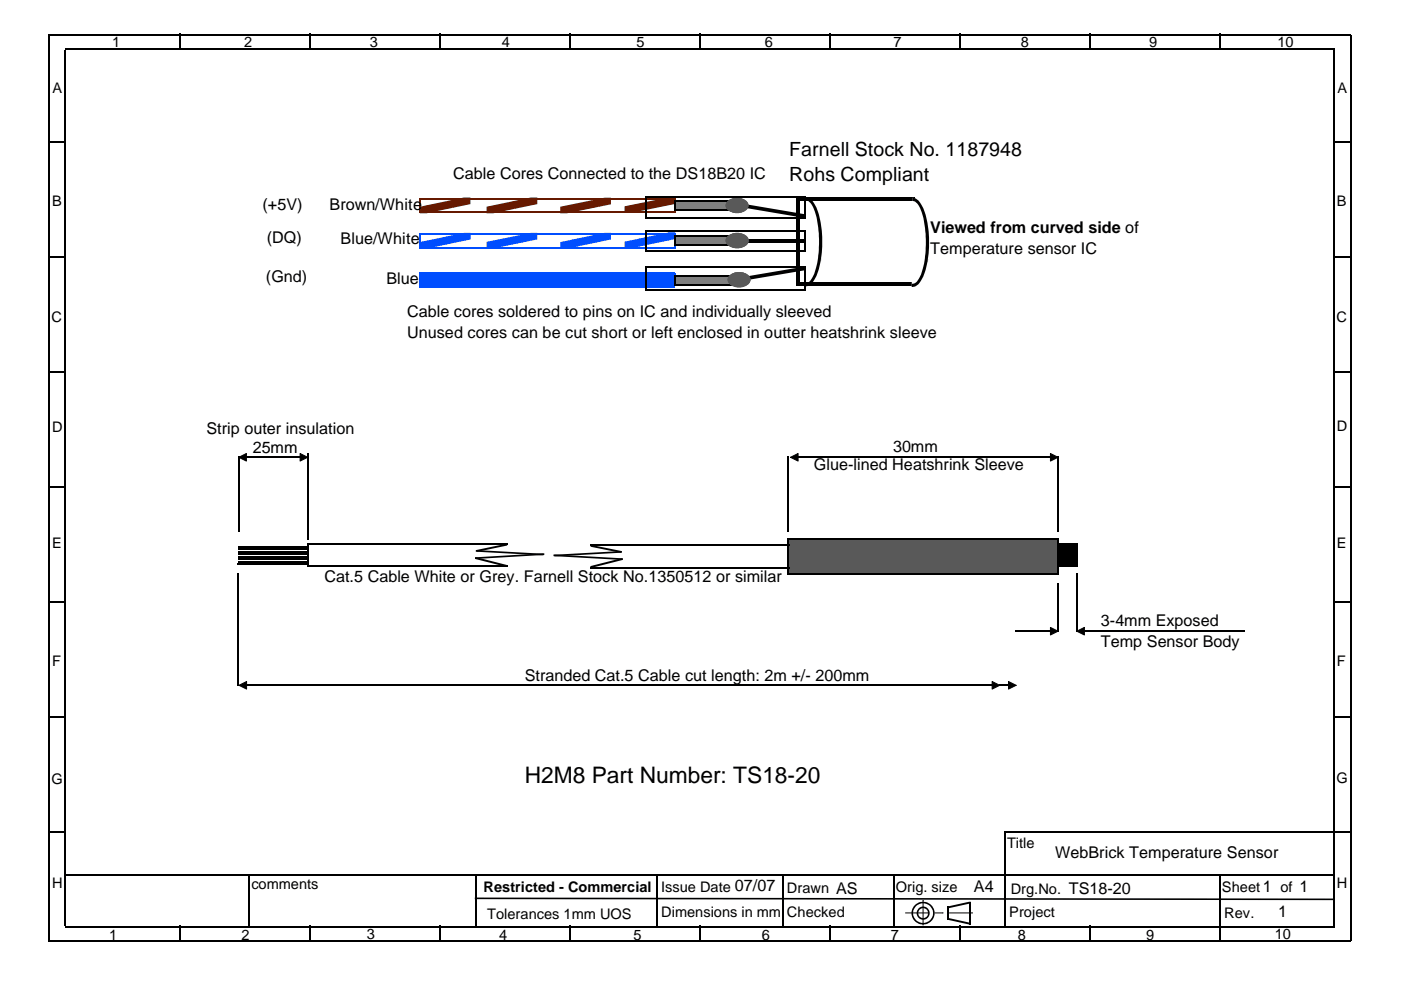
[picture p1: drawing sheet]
<svg xmlns="http://www.w3.org/2000/svg" width="297mm" height="210mm" viewBox="0 0 297 210" stroke-linecap="round" stroke-linejoin="round" font-family="sans-serif">
<g fill="none" stroke="#000" stroke-width=".34">
<path d="M10.3 7.3h276.2M10.5 7.5v191.9M13.7 10.5h269.3M13.9 10.6v185.7M38.1 7.2v3.4M65.7 7.2v3.4M93.2 7.2v3.4M120.8 7.2v3.4M148.4 7.2v3.4M175.9 7.2v3.4M203.5 7.2v3.4M231.1 7.2v3.4"/>
<path d="M258.6 7.2v3.4M282.8 10.6v185.7M286.3 7.5v191.9M10.3 30.2h3.8M282.7 30.1h3.8M10.3 54.5h3.8M282.7 54.5h3.8M10.3 79h3.8M282.7 78.9h3.8M10.3 103.3h3.8M282.7 103.3h3.8M10.3 127.7h3.8"/>
<path d="M282.7 127.6h3.8M10.3 152.1h3.8M282.7 152h3.8M10.3 176.5h3.8M212.9 176.5h70.1M213.1 176.3v20.3M282.7 176.4h3.8M10.3 199.6h276.2M13.7 196.4h269.3M13.7 185.6h269.3M38.2 196.3v3.4M52.8 185.3v11.4"/>
<path d="M65.8 196.3v3.4M93.3 196.3v3.4M100.8 185.4v11.2M120.9 196.3v3.4M139.4 185.4v11.2M148.5 196.3v3.4M166.1 185.4v11.2M176 196.3v3.4M189.5 185.4v11.2M201 192.2v2.8M203.6 196.3v3.4M205.7 191.2v4.8"/>
<path d="M231.1 196.3v3.4M258.7 185.4v11.2M258.7 196.3v3.4"/>
</g>
<path d="M154.9 50.9h16.3v.6h-16.3zM155.8 43h.7l14 2.4v.7h-.7l-14-2.4zM155.8 59l14-2.3h.7v.6l-14 2.4h-.7zM100.7 190.3l182.3 .2v.4l-182.3-.3zM200.9 194.7l4.9 1v.3l-4.9-1zM200.9 192.2l4.9-1v.3l-4.6 1h-.3z" fill="#000"/>
<g fill="#000">
<path d="M193.3 193.6a2.44 2.44 0 0 1 4.8 0 2.44 2.44 0 0 1-4.8 0zM193.6 193.6a2.1 2.1 0 0 1 4.2 0 2.1 2.1 0 0 1-4.2 0z" fill-rule="evenodd"/>
<path d="M194.4 193.6a1.39 1.39 0 0 1 2.7 0 1.39 1.39 0 0 1-2.7 0zM194.7 193.6a1.06 1.06 0 0 1 2.1 0 1.06 1.06 0 0 1-2.1 0z" fill-rule="evenodd"/>
</g>
<path d="M192 193.6h4.8M195.7 190.9v5.2M198.2 193.6h1.7M201.3 193.6h4.9" fill="none" stroke="#000" stroke-width=".21"/>
<path d="M88.9 42.1h54.3M88.9 45h54.3M89.1 42.3v2.5M143 42.3v2.5" fill="none" stroke="#661900" stroke-width=".34"/>
<g fill="#661900">
<path d="M103.2 43.8l9.3-1.9h1.4v1.4l-9.3 1.9h-1.4z"/>
<path d="M89 43.8l9.3-1.9h1.4v1.4l-9.3 1.9h-1.4z"/>
<path d="M118.8 43.8l9.3-1.9h1.4v1.4l-9.3 1.9h-1.4z"/>
<path d="M132.4 43.7l9.4-1.9h1.4v1.4l-9.4 1.9h-1.4z"/>
</g>
<path d="M142.9 42.5h13.4v2.2h-13.4z" fill="#7f7f7f"/>
<path d="M142.9 42.6h13.4M142.9 44.5h13.4" fill="none" stroke="#000" stroke-width=".34"/>
<path d="M142.9 42.8h.3v1.6h-.3zM156 42.8h.3v1.6h-.3z" fill="#000"/>
<path d="M88.9 49.6h54.3M88.9 52.5h54.3M89.1 49.8v2.5M143 49.8v2.5" fill="none" stroke="#004eff" stroke-width=".34"/>
<g fill="#004eff">
<path d="M103.2 51.3l9.3-1.9h1.4v1.4l-9.3 1.9h-1.4z"/>
<path d="M89 51.3l9.4-1.9h1.4v1.4l-9.4 1.9h-1.4z"/>
<path d="M118.8 51.3l9.3-1.9h1.4v1.4l-9.3 1.9h-1.4z"/>
<path d="M132.4 51.2l9.4-1.9h1.4v1.4l-9.4 1.9h-1.4z"/>
</g>
<path d="M142.9 49.9h13.4v2.3h-13.4z" fill="#7f7f7f"/>
<path d="M142.9 50.1h13.4M142.9 52h13.4" fill="none" stroke="#000" stroke-width=".34"/>
<path d="M142.9 50.3h.3v1.6h-.3zM156 50.3h.3v1.6h-.3z" fill="#000"/>
<path d="M88.9 57.7h54.3v3.3h-54.3z" fill="#004eff"/>
<path d="M88.9 57.9h54.3M89.1 58.1v2.5M143 58.1v2.5M88.9 60.8h54.3" fill="none" stroke="#004eff" stroke-width=".34"/>
<path d="M142.9 58.3h13.4v2.2h-13.4z" fill="#7f7f7f"/>
<path d="M142.9 58.4h13.4M142.9 60.3h13.4" fill="none" stroke="#000" stroke-width=".34"/>
<path d="M142.9 58.6h.3v1.6h-.3zM156 58.6h.3v1.6h-.3z" fill="#000"/>
<path d="M170.9 41.8a2.49 2.49 0 0 1 1.8 1.4 19.9 19.9 0 0 1 1.4 11.6 8 8 0 0 1-2.5 5.7l-1 .2 .3-9.4z" fill-rule="evenodd" fill="#fff"/>
<path d="M169 41.8h1.8v.6h-1.8zM170.1 41.8h23.8v.6h-23.8zM170.9 41.8a2.49 2.49 0 0 1 1.8 1.4 19.9 19.9 0 0 1 1.4 11.6 8 8 0 0 1-2.5 5.7l-1 .2v-.7a1.72 1.72 0 0 0 1.7-1.3 21.2 21.2 0 0 0 1-11.5 6.3 6.3 0 0 0-2.1-4.6l-.3-.1zM169 60h2v.6h-2zM169 41.8h.6v18.8h-.6zM170.3 60h23.6v.6h-23.6z" fill="#000"/>
<path d="M193.5 41.9a2.49 2.49 0 0 1 1.8 1.5 19.9 19.9 0 0 1 1.4 11.5 8 8 0 0 1-2.5 5.7l-.9 .2 .2-9.4z" fill-rule="evenodd" fill="#fff"/>
<path d="M193.5 41.9a2.49 2.49 0 0 1 1.8 1.5 19.9 19.9 0 0 1 1.4 11.5 8 8 0 0 1-2.5 5.7l-.9 .2v-.6a1.72 1.72 0 0 0 1.6-1.3 21.2 21.2 0 0 0 1.1-11.6 6.3 6.3 0 0 0-2.1-4.6l-.4-.1z" fill="#000"/>
<g fill="#595959">
<path d="M154.2 42.7l.1-.1a2.8 2.8 0 0 1 2-.7v1.7v-1.7a2.97 2.97 0 0 1 2.2 1l.2 .5-.2 .9a2.49 2.49 0 0 1-1.7 .8l-.2 .1a2.92 2.92 0 0 1-2.4-.8l-.4-.7v-.3z" fill-rule="evenodd"/>
<path d="M154.2 42.7l.1-.1a3.2 3.2 0 0 1 3.1-.5l.8 .5 .3 .3 .2 .8-.2 .6a2.49 2.49 0 0 1-1.7 .8l-.2 .1a2.92 2.92 0 0 1-2.4-.8l-.4-.7v-.3zM154.5 42.8a2.88 2.88 0 0 1 3.7 .2v.1a1.01 1.01 0 0 1-.7 1.5l-1.5 .2-1.1-.3a.98 .98 0 0 1-.6-1.4z" fill-rule="evenodd"/>
<path d="M154.2 50.2l.1-.2a2.8 2.8 0 0 1 2-.6v1.6v-1.6a2.97 2.97 0 0 1 2.2 .9l.2 .5-.2 .9a3.1 3.1 0 0 1-2.5 .9h-.2a2.49 2.49 0 0 1-1.7-.9l-.3-.9z" fill-rule="evenodd"/>
<path d="M154.2 50.2l.1-.2a3.3 3.3 0 0 1 3.3-.4l1 .8 .1 .8-.2 .5a3.1 3.1 0 0 1-2.5 .9h-.2a2.49 2.49 0 0 1-1.7-.9l-.3-.9zM154.4 50.4l.5-.4a3.2 3.2 0 0 1 2.9 .1 1 1 0 0 1 .6 1 1 1 0 0 1-.8 .9 3.1 3.1 0 0 1-2.9-.1l-.1-.1a.91 .91 0 0 1-.2-1.4z" fill-rule="evenodd"/>
<path d="M154.6 58.5l.2-.2a2.8 2.8 0 0 1 1.9-.6v1.6v-1.6a2.97 2.97 0 0 1 2.2 .9l.2 .5-.2 .9a2.49 2.49 0 0 1-1.7 .9h-.1a2.92 2.92 0 0 1-2.5-.8l-.3-.6v-.4z" fill-rule="evenodd"/>
<path d="M154.6 58.5l.2-.2a3.2 3.2 0 0 1 3-.4l.8 .4 .4 .4 .1 .8-.2 .5a2.49 2.49 0 0 1-1.7 .9h-.1a2.92 2.92 0 0 1-2.5-.8l-.3-.6v-.4zM154.9 58.6a2.88 2.88 0 0 1 3.7 .1v.1a1.01 1.01 0 0 1-.7 1.5l-1.5 .3-1-.3a.98 .98 0 0 1-.6-1.5z" fill-rule="evenodd"/>
</g>
<path d="M167 114.1h57.5v7.8h-57.5z" fill="#595959"/>
<g fill="none" stroke="#000" stroke-width=".34">
<path d="M136.8 56.6h34M136.8 48.9h34M136.8 53.3h34M136.8 41.8h34M136.8 46.1h34M136.9 41.9v4M136.9 49.1v4M136.9 56.7v4.7M170.6 41.9v4M170.6 49.1v4M170.6 56.7v4.7M136.8 61.6h34"/>
<path d="M50.6 96.8v15.9M51.9 97h12.1M65.2 96.1v18.3M167.2 96.8v15.9M168.9 97h54.2M224.3 96.8v15.9M50.4 119.6h14.9M50.5 115.9h14.9M50.5 116.4h14.9M50.5 116.9h14.9M50.5 117.4h14.9M50.5 118h14.9"/>
<path d="M50.5 118.5h14.9M50.5 119.1h14.9M65.2 115.2v5M65.4 115.4h42.2M125.1 115.6h42.2M167 114.2h57.5M167.2 114.4v7.2M224.2 115.4h4.3M224.3 114.4v7.2M228.3 115.6v4.3M50.5 121.6v23.9M65.4 120.1h42.2"/>
<path d="M125.1 120.3h42.3M167 121.7h57.5M215.3 133.8h7.8M224.2 120.1h4.3M224.3 123.6v10.4M228.3 121.6v12.4M229.6 133.8h34.4M51.9 145.3h158.8M211.8 145.3h2.4"/>
</g>
<path d="M100.7 118.2l6.9 1.6v.4l-6.9-1.7zM101 116.6l14.2 .8v.3l-14.2-.7zM100.7 118.2l14.7-.9v.4l-14.4 .8h-.3zM100.9 116.6l6.6-1.3v.4l-6.3 1.3h-.3zM117.3 117.6l14.7 .8v.3l-14.7-.8zM117.5 117.6l14.2-.7v.3l-13.8 .8h-.4zM125.2 115.6l6.7 1.3v.3l-6.7-1.3zM125.2 120l6.8-1.6v.3l-6.5 1.7h-.3zM224.2 115.2h4.3v5h-4.3z" fill="#000"/>
<g fill="#000">
<path d="M50.6 97l1.6-.8v1.6z" fill-rule="evenodd"/>
<path d="M63.6 96.2l1.6 .8-1.6 .8z" fill-rule="evenodd"/>
<path d="M167.6 97l1.6-.8v1.6z" fill-rule="evenodd"/>
<path d="M222.7 96.2l1.6 .8-1.6 .8z" fill-rule="evenodd"/>
<path d="M222.7 133l1.6 .8-1.6 .8z" fill-rule="evenodd"/>
<path d="M228.3 133.8l1.6-.8v1.6z" fill-rule="evenodd"/>
<path d="M50.7 145.3l1.6-.8v1.6z" fill-rule="evenodd"/>
<path d="M210.4 144.5l1.6 .8-1.6 .8z" fill-rule="evenodd"/>
<path d="M213.8 144.5l1.6 .8-1.6 .8z" fill-rule="evenodd"/>
</g>
<path d="M50.6 97l1.6-.8v1.6zM63.6 96.2l1.6 .8-1.6 .8zM167.6 97l1.6-.8v1.6zM222.7 96.2l1.6 .8-1.6 .8zM222.7 133l1.6 .8-1.6 .8zM228.3 133.8l1.6-.8v1.6zM50.7 145.3l1.6-.8v1.6zM210.4 144.5l1.6 .8-1.6 .8zM213.8 144.5l1.6 .8-1.6 .8z" fill="none" stroke="#000" stroke-width=".21"/>
<text font-size="4.8" x="111.3" y="166">H2M8 Part Number: TS18-20</text>
<g font-size="4.1">
<text x="167.3" y="33.2">Farnell Stock No. 1187948</text>
<text x="167.3" y="38.4">Rohs Compliant</text>
</g>
<g font-size="3.4">
<text x="96.1" y="37.9">Cable Cores Connected to the DS18B20 IC</text>
<text x="55.7" y="44.5">(+5V)</text>
<text x="69.9" y="44.5">Brown/White</text>
<text x="56.6" y="51.4">(DQ)</text>
<text x="72.2" y="51.7">Blue/White</text>
<text x="197.2" y="49.5">Viewed from curved side of</text>
<text x="197.2" y="53.9">Temperature sensor IC</text>
<text x="56.4" y="59.9">(Gnd)</text>
<text x="81.9" y="60.3">Blue</text>
<text x="86.3" y="67.3">Cable cores soldered to pins on IC and individually sleeved</text>
<text x="86.3" y="71.8">Unused cores can be cut short or left enclosed in outter heatshrink sleeve</text>
<text x="43.8" y="92">Strip outer insulation</text>
<text x="189.4" y="95.7">30mm</text>
<text x="53.6" y="96">25mm</text>
<text x="172.6" y="99.8">Glue-lined Heatshrink Sleeve</text>
<text x="68.8" y="123.5">Cat.5 Cable White or Grey. Farnell Stock No.1350512 or similar</text>
<text x="233.4" y="132.7">3-4mm Exposed</text>
<text x="233.4" y="137.2">Temp Sensor Body</text>
<text x="111.3" y="144.4">Stranded Cat.5 Cable cut length: 2m +/- 200mm</text>
<text x="223.7" y="181.9">WebBrick Temperature Sensor</text>
<text x="206.5" y="189">A4</text>
<text x="271" y="194.4">1</text>
</g>
<g font-size="3.1">
<text x="23.7" y="10">1</text>
<text x="51.8" y="10">2</text>
<text x="78.4" y="10">3</text>
<text x="106.4" y="10">4</text>
<text x="134.9" y="10">5</text>
<text x="162.1" y="10">6</text>
<text x="189.4" y="10">7</text>
<text x="216.5" y="10">8</text>
<text x="243.6" y="10">9</text>
<text x="270.8" y="9.9">10</text>
<text x="11.1" y="19.7">A</text>
<text x="283.6" y="19.6">A</text>
<text x="11" y="43.7">B</text>
<text x="283.5" y="43.7">B</text>
<text x="10.9" y="68.3">C</text>
<text x="283.4" y="68.2">C</text>
<text x="11" y="91.5">D</text>
<text x="283.5" y="91.4">D</text>
<text x="11" y="116.3">E</text>
<text x="283.5" y="116.2">E</text>
<text x="11" y="141.2">F</text>
<text x="283.5" y="141.2">F</text>
<text x="10.9" y="166.1">G</text>
<text x="283.4" y="166">G</text>
<text x="213.5" y="179.7">Title</text>
<text x="11" y="188.3">H</text>
<text x="53.3" y="188.4">comments</text>
<text x="102.5" y="189.1">Restricted - Commercial</text>
<text x="140.2" y="189.1">Issue Date 07/07</text>
<text x="166.8" y="189.3">Drawn AS</text>
<text x="189.9" y="189.2">Orig. size</text>
<text x="214.3" y="189.5">Drg.No. TS18-20</text>
<text x="259.1" y="189.1">Sheet1 of 1</text>
<text x="283.5" y="188.2">H</text>
<text x="103.3" y="194.8">Tolerances 1mm UOS</text>
<text x="140.2" y="194.5">Dimensions in mm</text>
<text x="166.8" y="194.5">Checked</text>
<text x="214" y="194.5">Project</text>
<text x="259.5" y="194.7">Rev.</text>
<text x="23.2" y="199.2">1</text>
<text x="51.2" y="199.2">2</text>
<text x="77.8" y="199.2">3</text>
<text x="105.8" y="199.2">4</text>
<text x="134.3" y="199.2">5</text>
<text x="161.5" y="199.2">6</text>
<text x="188.8" y="199.2">7</text>
<text x="215.8" y="199.2">8</text>
<text x="243" y="199.2">9</text>
<text x="270.3" y="199.1">10</text>
</g>
</svg>
